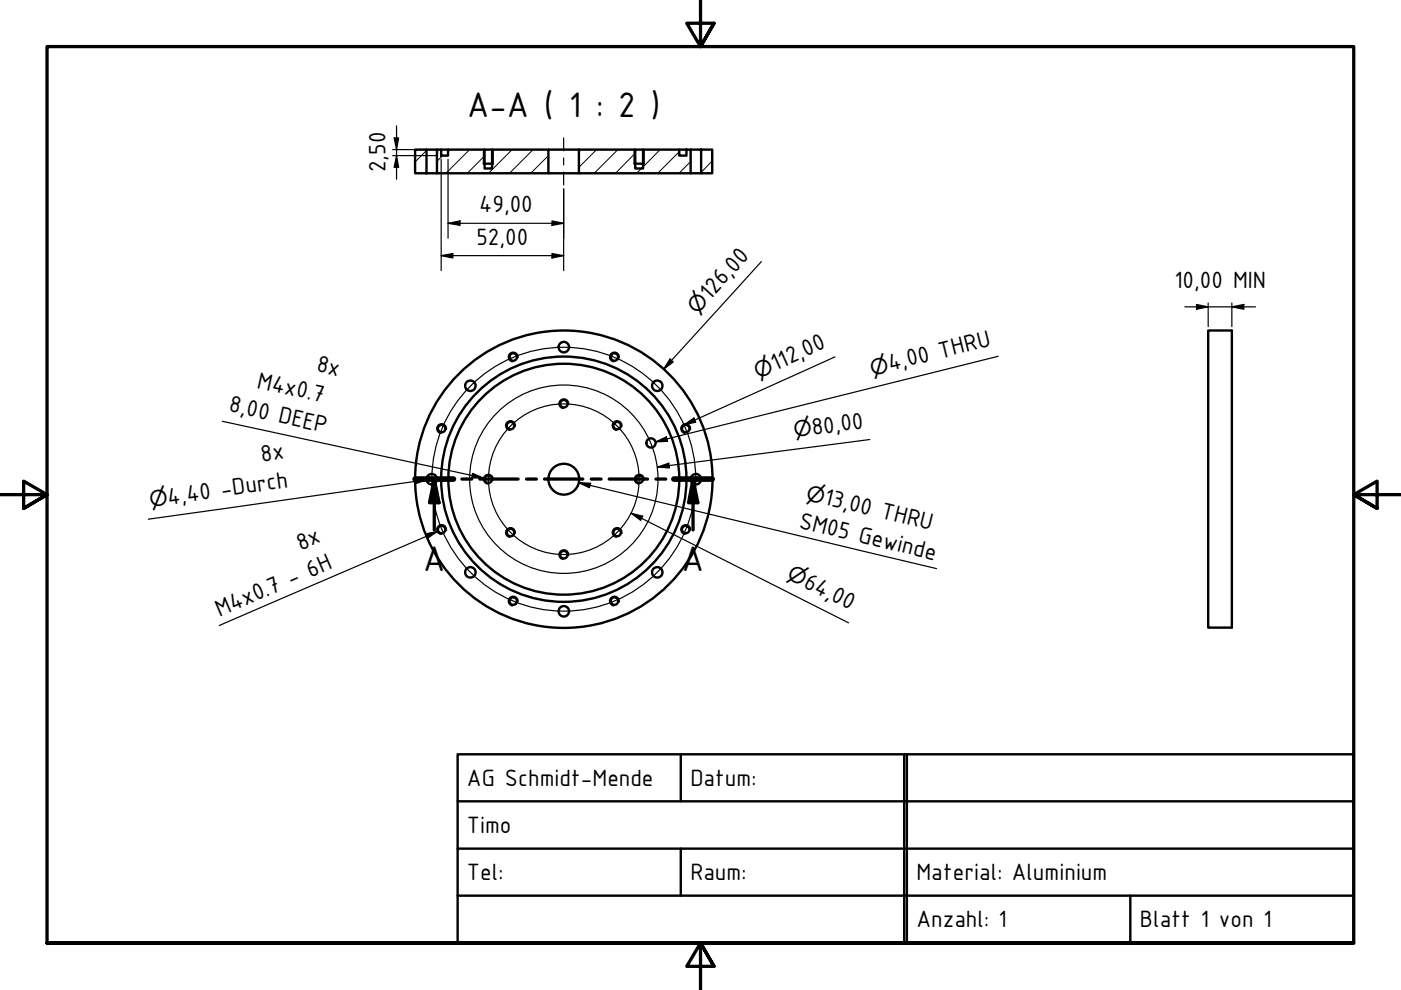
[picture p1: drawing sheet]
<svg xmlns="http://www.w3.org/2000/svg" width="297mm" height="210mm" viewBox="0 0 297 210" stroke-linecap="round" stroke-linejoin="round" font-family="sans-serif">
<!-- layer: Hatch (ISO) -->
<g fill="none" stroke="#000" stroke-width=".21">
<path d="M90.4 36.4l-.3 .3M90.4 31.9l-2.4 2.4M93.9 33l-1.3 1.2M95.1 31.7l-.1 .1M99.6 31.7l-5 5M102.7 33.1l-3.6 3.6M108.6 31.7l-5 5M113 31.7l-5 5M116.3 33l-3.8 3.7M126.5 31.7l-3.8 3.8M131 31.7l-5 5M134.7 32.5l-4.2 4.2"/>
<path d="M136 35.7l-1 1M140 31.7l-3.7 3.7M144 32.2l-4.6 4.5M146.4 34.3l-2.4 2.4M149 31.7l-.3 .4M151 34.1l-2.3 2.4"/>
</g>
<!-- layer: Visible (ISO) -->
<g fill="none" stroke="#000" stroke-width=".51">
<path d="M88 31.7h2.4v5h-2.4zM90.4 36.7h2.2M90.4 31.7h2.2M92.6 31.7h.9v1.3h1.5v-1.3h7.7v4h1.6v-4h12v5h-23.7zM93.5 31.7h1.5M102.6 34.7h1.9M102.7 31.7h1.6M116.3 36.7h6.4M116.3 31.7h6.4M122.7 31.7h12v4h1.6v-4h7.7v1.3h1.5v-1.3h.9v5h-23.7zM134.5 34.7h2M134.7 31.7h1.6"/>
<path d="M144 31.7h1.5M146.4 31.7h4.6v5h-2.3v-5M146.4 36.7h2.3M256.2 70.1h5v63h-5z"/>
<circle cx="108.8" cy="75.7" r=".79"/>
<circle cx="119.5" cy="73.6" r="1.11"/>
<circle cx="130.3" cy="75.7" r=".79"/>
<circle cx="93.6" cy="90.9" r=".79"/>
<circle cx="99.7" cy="81.8" r="1.11"/>
<circle cx="108.2" cy="90.2" r=".79"/>
<circle cx="119.5" cy="85.6" r=".79"/>
<circle cx="130.8" cy="90.2" r=".79"/>
<circle cx="138" cy="93.9" r=".98"/>
<circle cx="139.4" cy="81.8" r="1.11"/>
<circle cx="145.4" cy="90.9" r=".79"/>
<circle cx="91.5" cy="101.6" r="1.11"/>
<circle cx="93.6" cy="112.3" r=".79"/>
<circle cx="103.5" cy="101.6" r=".79"/>
<circle cx="108.2" cy="112.9" r=".79"/>
<circle cx="119.5" cy="101.6" r="24.5"/>
<circle cx="119.5" cy="117.6" r=".79"/>
<circle cx="119.5" cy="101.6" r="3.3"/>
<circle cx="119.5" cy="101.6" r="26"/>
<circle cx="119.5" cy="101.6" r="31.5"/>
<circle cx="130.8" cy="112.9" r=".79"/>
<circle cx="135.5" cy="101.6" r=".79"/>
<circle cx="145.4" cy="112.3" r=".79"/>
<circle cx="147.5" cy="101.6" r="1.11"/>
<circle cx="99.7" cy="121.4" r="1.11"/>
<circle cx="108.8" cy="127.4" r=".79"/>
<circle cx="119.5" cy="129.6" r="1.11"/>
<circle cx="130.3" cy="127.4" r=".79"/>
<circle cx="139.4" cy="121.4" r="1.11"/>
</g>
<!-- layer: Visible Narrow (ISO) -->
<g fill="none" stroke="#000" stroke-width=".38">
<path d="M102.6 31.7v3M104.5 31.7v3M134.5 31.7v3M136.5 31.7v3M109.8 75.9a.98 .98 0 0 0-.8-1.2 .98 .98 0 0 0-1.2 .8 .98 .98 0 0 0 .8 1.2M131.2 75.9a.98 .98 0 0 0-.8-1.2 .98 .98 0 0 0-1.1 .8 .98 .98 0 0 0 .8 1.2M94.6 91a.98 .98 0 0 0-.8-1.1 .98 .98 0 0 0-1.1 .8 .98 .98 0 0 0 .8 1.1M109.2 90.4a.98 .98 0 0 0-.8-1.1 .98 .98 0 0 0-1.1 .8 .98 .98 0 0 0 .8 1.1M120.5 85.8a.98 .98 0 0 0-.8-1.2 .98 .98 0 0 0-1.1 .8 .98 .98 0 0 0 .8 1.2M131.8 90.4a.98 .98 0 0 0-.8-1.1 .98 .98 0 0 0-1.1 .8 .98 .98 0 0 0 .8 1.1M146.4 91a.98 .98 0 0 0-.8-1.1 .98 .98 0 0 0-1.2 .8 .98 .98 0 0 0 .8 1.1M94.6 112.4a.98 .98 0 0 0-.8-1.1 .98 .98 0 0 0-1.1 .8 .98 .98 0 0 0 .8 1.1"/>
<path d="M104.5 101.8a.98 .98 0 0 0-.8-1.2 .98 .98 0 0 0-1.1 .8 .98 .98 0 0 0 .8 1.2M109.2 113.1a.98 .98 0 0 0-.8-1.2 .98 .98 0 0 0-1.1 .8 .98 .98 0 0 0 .8 1.2M120.5 117.8a.98 .98 0 0 0-.8-1.2 .98 .98 0 0 0-1.1 .8 .98 .98 0 0 0 .8 1.2M131.8 113.1a.98 .98 0 0 0-.8-1.2 .98 .98 0 0 0-1.1 .8 .98 .98 0 0 0 .8 1.2M136.5 101.8a.98 .98 0 0 0-.8-1.2 .98 .98 0 0 0-1.1 .8 .98 .98 0 0 0 .8 1.2M146.4 112.4a.98 .98 0 0 0-.8-1.1 .98 .98 0 0 0-1.2 .8 .98 .98 0 0 0 .8 1.1M109.8 127.6a.98 .98 0 0 0-.8-1.1 .98 .98 0 0 0-1.2 .8 .98 .98 0 0 0 .8 1.1M131.2 127.6a.98 .98 0 0 0-.8-1.1 .98 .98 0 0 0-1.1 .8 .98 .98 0 0 0 .8 1.1"/>
</g>
<!-- layer: Section Line (ISO) -->
<g fill="none" stroke="#000" stroke-width=".7">
<path d="M88 101.6h8.1M92.1 101.6l1 5h-2zM92.1 101.6v10.8M97.9 101.6h2.1M101.7 101.6h8.2M111.6 101.6h2.1M115.4 101.6h8.2M125.3 101.6h2.1M129.2 101.6h8.1M139.1 101.6h2.1M142.9 101.6h8.1M146.9 101.6l1.1 5h-2z"/>
<path d="M146.9 101.6v10.8"/>
</g>
<path d="M88 101.6h8.1M142.9 101.6h8.1" fill="none" stroke="#000" stroke-width="1.2"/>
<g fill="#000">
<path d="M92.1 101.6l1 5h-2z" fill-rule="evenodd"/>
<path d="M146.9 101.6l1.1 5h-2z" fill-rule="evenodd"/>
</g>
<!-- layer: Border (ISO) -->
<path d="M148.5 -.1v10l-2.9-5h5.8l-2.9 5 2.9-5M0 104.9h10l-5-2.9v5.8l5-2.9-5 2.9M297 104.9h-10l5-2.9v5.8l-5-2.9 5 2.9M10 199.9v-190h277v190h-277h277M151.4 204.9l-2.9-5 2.9 5h-5.8l2.9-5v10" fill="none" stroke="#000" stroke-width=".7"/>
<!-- layer: Title (ISO) -->
<path d="M97 159.9h190v40h-190zM144.3 159.9v10M191.7 159.9v40M192.3 159.9v40M97 179.9h190M97 169.9h190M144.3 179.9v10M97 189.9h190M239.6 189.9v10" fill="none" stroke="#000" stroke-width=".51"/>
<!-- layer: Sketch Geometry (ISO) -->
<g fill="none" stroke="#000" stroke-width=".25">
<circle cx="119.5" cy="101.6" r="28"/>
<circle cx="119.5" cy="101.6" r="20"/>
<circle cx="119.5" cy="101.6" r="16"/>
</g>
<!-- layer: Dimension (ISO) -->
<g fill="none" stroke="#000" stroke-width=".25">
<path d="M83.2 31.7h9.5M83.2 33h9.5M83.6 29.2h.9l-.4 2.5zM84.1 33l.4 2.5h-.9zM84.1 26.7v11.3M93.5 33.8v23.6M95 33.8v16.7M93.5 54.2l2.5-.4v.9zM93.5 54.2h26M95 47.3l2.5-.5v1zM95 47.3h24.5M117 46.8l2.5 .5-2.5 .5z"/>
<path d="M117 53.8l2.5 .4-2.5 .5zM119.5 40v17.4M161.4 55.5l-20.7 22.8M142 76.1l.7 .6-2 1.6zM177 75.7l-32 14.4M251.2 65.1h15M253.7 64.6l2.5 .5-2.5 .5zM256.2 64.2v5.1M261.2 65.1l2.5-.5v1zM261.2 64.2v5.1M139.4 99l2.4-.8 .1 1zM145 90.1l2.1-1.5 .4 .9z"/>
<path d="M184.4 93.2l-45 5.8M133.8 108.8l2.5 .6-.5 .9zM133.8 108.8l46.1 23.3"/>
</g>
<g fill="#000">
<path d="M83.6 29.2h.9l-.4 2.5z" fill-rule="evenodd"/>
<path d="M84.1 33l.4 2.5h-.9z" fill-rule="evenodd"/>
<path d="M93.5 54.2l2.5-.4v.9z" fill-rule="evenodd"/>
<path d="M95 47.3l2.5-.5v1z" fill-rule="evenodd"/>
<path d="M117 46.8l2.5 .5-2.5 .5z" fill-rule="evenodd"/>
<path d="M117 53.8l2.5 .4-2.5 .5z" fill-rule="evenodd"/>
<path d="M142 76.1l.7 .6-2 1.6z" fill-rule="evenodd"/>
<path d="M253.7 64.6l2.5 .5-2.5 .5z" fill-rule="evenodd"/>
<path d="M261.2 65.1l2.5-.5v1z" fill-rule="evenodd"/>
<path d="M139.4 99l2.4-.8 .1 1z" fill-rule="evenodd"/>
<path d="M145 90.1l2.1-1.5 .4 .9z" fill-rule="evenodd"/>
<path d="M133.8 108.8l2.5 .6-.5 .9z" fill-rule="evenodd"/>
</g>
<!-- layer: Symbol (ISO) -->
<path d="M211.6 75.5l-72.6 18.2M47.1 89.3l55.5 12.1M139 93.7l2.3-1.1 .2 1zM87.9 101.6l2.5 .2-2.4 .8zM90.2 113.2l2.5-.5-2.1 1.4zM90.4 101.8l-59 8.3M92.7 112.7l-46.2 19.9M100.2 100.4l2.4 1-2.6-.1zM122.7 102.3l2.5 .2-.2 .9zM122.7 102.3l75.9 18.3" fill="none" stroke="#000" stroke-width=".25"/>
<g fill="#000">
<path d="M139 93.7l2.3-1.1 .2 1z" fill-rule="evenodd"/>
<path d="M87.9 101.6l2.5 .2-2.4 .8z" fill-rule="evenodd"/>
<path d="M90.2 113.2l2.5-.5-2.1 1.4z" fill-rule="evenodd"/>
<path d="M100.2 100.4l2.4 1-2.6-.1z" fill-rule="evenodd"/>
<path d="M122.7 102.3l2.5 .2-.2 .9z" fill-rule="evenodd"/>
</g>
<!-- layer: Centerline (ISO) -->
<path d="M119.5 29.2v2.8M119.5 33.5v1.5M119.5 36.5v2.7" fill="none" stroke="#000" stroke-width=".25"/>
<g font-size="8.1">
<text x="99.1" y="24.7">A-A ( 1 : 2 )</text>
<text x="89.7" y="121.1">A</text>
<text x="144.6" y="121.1">A</text>
</g>
<g font-size="5.4">
<text x="81.7" y="36.5" transform="rotate(-90 81.7 36.5)">2,50</text>
<text x="101.6" y="45">49,00</text>
<text x="101" y="51.9">52,00</text>
<text x="150.5" y="63.9" transform="rotate(-48 150.5 63.9)">126,00</text>
<text x="249" y="61">10,00 MIN</text>
<text x="54.3" y="82.3" transform="rotate(12 54.3 82.3)">M4x0.7</text>
<text x="66.9" y="78.7" transform="rotate(12 66.9 78.7)">8x</text>
<text x="164.3" y="78.6" transform="rotate(-24 164.3 78.6)">112,00</text>
<text x="188.7" y="78.7" transform="rotate(-14 188.7 78.7)">4,00 THRU</text>
<text x="48.4" y="87.2" transform="rotate(12 48.4 87.2)">8,00 DEEP</text>
<text x="172.3" y="92.3" transform="rotate(-7 172.3 92.3)">80,00</text>
<text x="55.5" y="98" transform="rotate(-8 55.5 98)">8x</text>
<text x="35.8" y="107" transform="rotate(-8 35.8 107)">4,40 -Durch</text>
<text x="174.5" y="106.8" transform="rotate(14 174.5 106.8)">13,00 THRU</text>
<text x="169.2" y="111.9" transform="rotate(14 169.2 111.9)">SM05 Gewinde</text>
<text x="63.8" y="116.7" transform="rotate(-23 63.8 116.7)">8x</text>
<text x="170.2" y="124.4" transform="rotate(27 170.2 124.4)">64,00</text>
<text x="46.5" y="130.8" transform="rotate(-23 46.5 130.8)">M4x0.7 - 6H</text>
<text x="99" y="166.7">AG Schmidt-Mende</text>
<text x="146.4" y="166.7">Datum:</text>
<text x="99" y="176.6">Timo</text>
<text x="99" y="186.7">Tel:</text>
<text x="146.4" y="186.7">Raum:</text>
<text x="194.3" y="186.7">Material: Aluminium</text>
<text x="194.3" y="196.6">Anzahl: 1</text>
<text x="241.7" y="196.6">Blatt 1 von 1</text>
</g>
<g font-size="4.6">
<text x="147.8" y="66.8" transform="rotate(-48 147.8 66.8)">⌀</text>
<text x="160.7" y="80.3" transform="rotate(-24 160.7 80.3)">⌀</text>
<text x="184.9" y="79.7" transform="rotate(-14 184.9 79.7)">⌀</text>
<text x="168.5" y="92.7" transform="rotate(-7 168.5 92.7)">⌀</text>
<text x="31.9" y="107.5" transform="rotate(-8 31.9 107.5)">⌀</text>
<text x="170.7" y="106" transform="rotate(14 170.7 106)">⌀</text>
<text x="166.6" y="122.6" transform="rotate(27 166.6 122.6)">⌀</text>
</g>
</svg>
